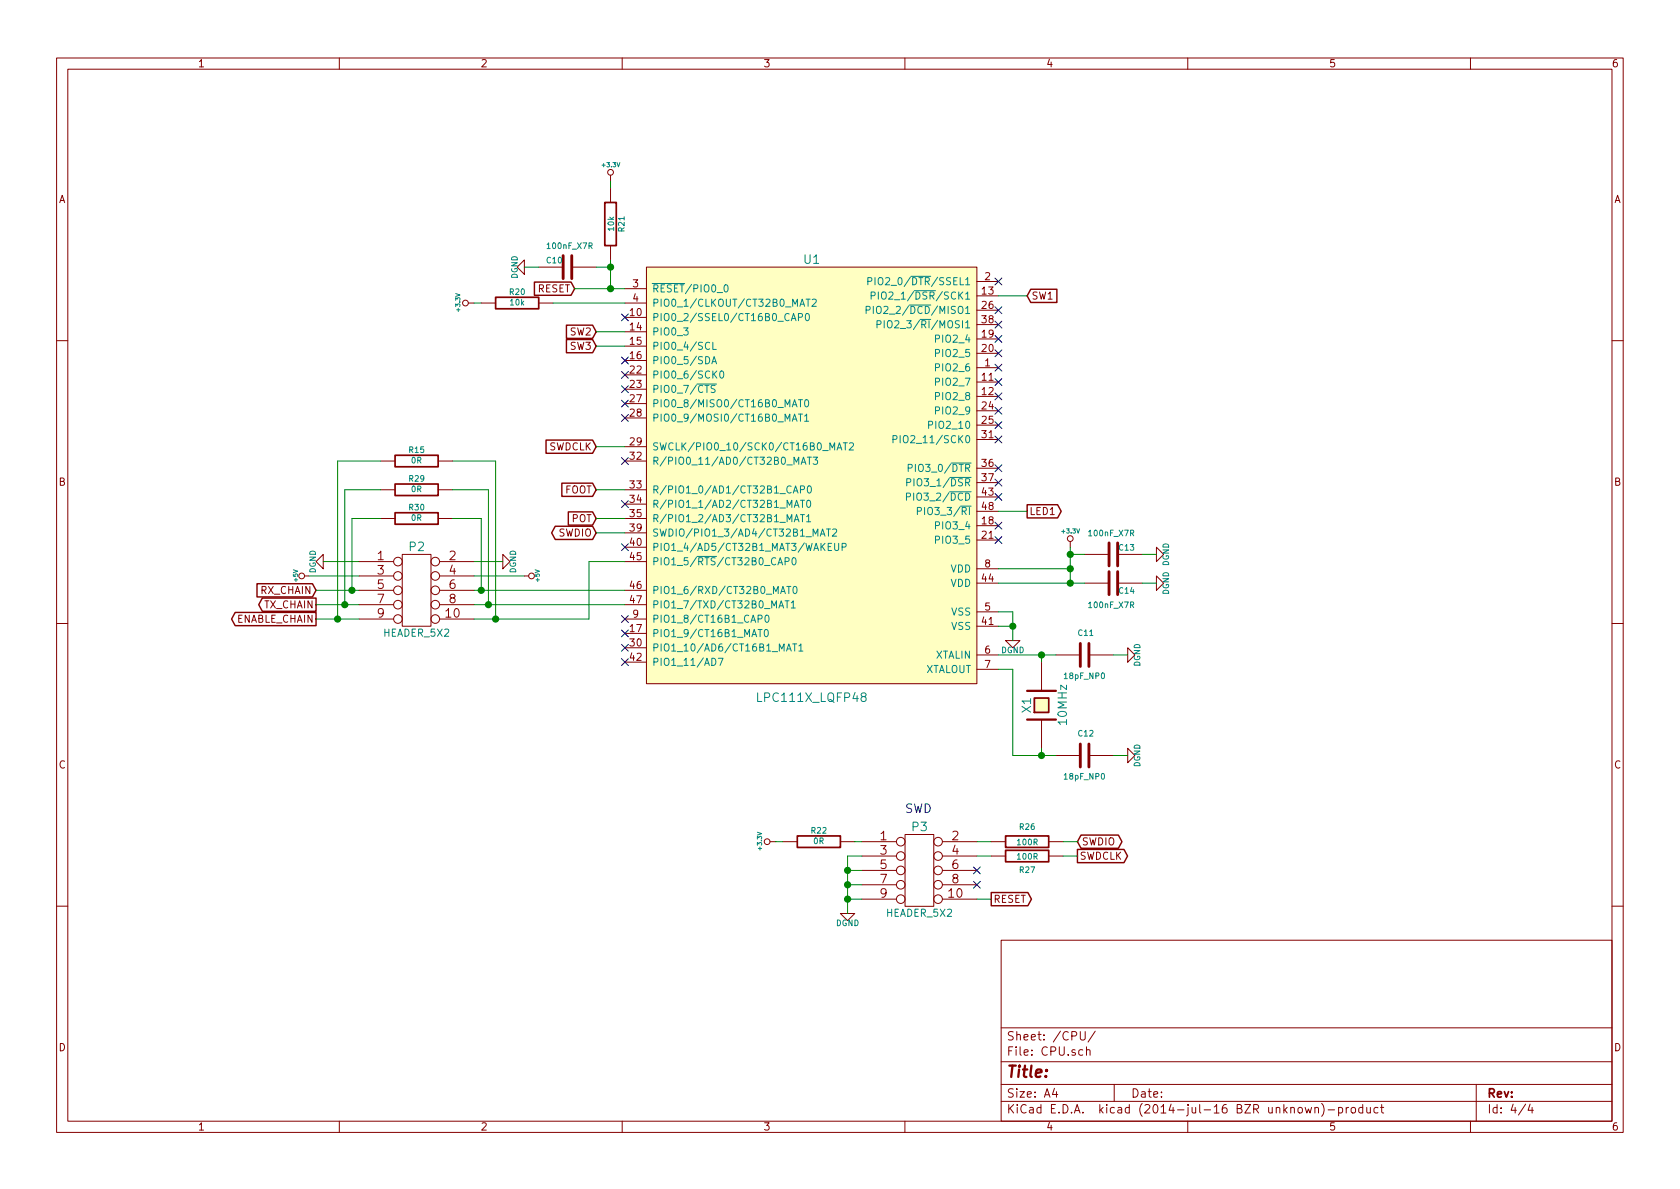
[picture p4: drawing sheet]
EESchema Schematic File Version 2
LIBS:power
LIBS:device
LIBS:transistors
LIBS:conn
LIBS:linear
LIBS:regul
LIBS:cmos4000
LIBS:adc-dac
LIBS:memory
LIBS:xilinx
LIBS:special
LIBS:microcontrollers
LIBS:dsp
LIBS:microchip
LIBS:analog_switches
LIBS:motorola
LIBS:texas
LIBS:intel
LIBS:audio
LIBS:interface
LIBS:digital-audio
LIBS:philips
LIBS:display
LIBS:cypress
LIBS:siliconi
LIBS:opto
LIBS:atmel
LIBS:contrib
LIBS:valves
LIBS:MOD_PEX_Prototype1
LIBS:MOD_PEX_Prototype1-cache
EELAYER 25 0
EELAYER END
$Descr A4 11693 8268
encoding utf-8
Sheet 4 4
Title ""
Date ""
Rev ""
Comp ""
Comment1 ""
Comment2 ""
Comment3 ""
Comment4 ""
$EndDescr
$Comp
L LPC111X_LQFP48 U1
U 1 1
P 5650 3300
F 0 "U1" H 5650 4800 60  0000 C CNN
F 1 "LPC111X_LQFP48" H 5650 1750 60  0000 C CNN
F 2 "MOD_Footprints_Lib:LQFP48" H 4950 3300 60  0001 C CNN
F 3 "~" H 4950 3300 60  0000 C CNN
	1    5650 3300
	1    0    0    -1  
$EndComp
$Comp
L C C14
U 1 1
P 7750 4050
F 0 "C14" V 7700 3900 40  0000 L CNN
F 1 "100nF_X7R" V 7600 3900 40  0000 L CNN
F 2 "MOD_Footprints_Lib:SM0603" H 7788 3900 30  0001 C CNN
F 3 "~" H 7750 4050 60  0000 C CNN
	1    7750 4050
	0    -1   -1   0   
$EndComp
$Comp
L DGND #PWR050
U 1 1
P 7050 4450
F 0 "#PWR050" H 7050 4450 40  0001 C CNN
F 1 "DGND" H 7050 4380 40  0000 C CNN
F 2 "" H 7050 4450 60  0000 C CNN
F 3 "" H 7050 4450 60  0000 C CNN
	1    7050 4450
	1    0    0    -1  
$EndComp
$Comp
L C C13
U 1 1
P 7750 3850
F 0 "C13" V 7800 3700 40  0000 L CNN
F 1 "100nF_X7R" V 7900 3700 40  0000 L CNN
F 2 "MOD_Footprints_Lib:SM0603" H 7788 3700 30  0001 C CNN
F 3 "~" H 7750 3850 60  0000 C CNN
	1    7750 3850
	0    -1   -1   0   
$EndComp
$Comp
L DGND #PWR051
U 1 1
P 8050 4050
F 0 "#PWR051" H 8050 4050 40  0001 C CNN
F 1 "DGND" H 8050 3980 40  0000 C CNN
F 2 "" H 8050 4050 60  0000 C CNN
F 3 "" H 8050 4050 60  0000 C CNN
	1    8050 4050
	0    -1   -1   0   
$EndComp
$Comp
L DGND #PWR052
U 1 1
P 8050 3850
F 0 "#PWR052" H 8050 3850 40  0001 C CNN
F 1 "DGND" H 8050 3780 40  0000 C CNN
F 2 "" H 8050 3850 60  0000 C CNN
F 3 "" H 8050 3850 60  0000 C CNN
	1    8050 3850
	0    -1   -1   0   
$EndComp
$Comp
L +3.3V #PWR053
U 1 1
P 7450 3800
F 0 "#PWR053" H 7450 3760 30  0001 C CNN
F 1 "+3.3V" H 7450 3910 30  0000 C CNN
F 2 "" H 7450 3800 60  0000 C CNN
F 3 "" H 7450 3800 60  0000 C CNN
	1    7450 3800
	1    0    0    -1  
$EndComp
$Comp
L CRYSTAL X1
U 1 1
P 7250 4900
F 0 "X1" H 7250 5000 60  0000 C CNN
F 1 "10MHz" H 7250 4750 60  0000 C CNN
F 2 "MOD_Footprints_Lib:HC_49US" H 7250 4900 60  0001 C CNN
F 3 "~" H 7250 4900 60  0000 C CNN
	1    7250 4900
	0    -1   -1   0   
$EndComp
$Comp
L C C11
U 1 1
P 7550 4550
F 0 "C11" V 7400 4500 40  0000 L CNN
F 1 "18pF_NP0" V 7700 4400 40  0000 L CNN
F 2 "MOD_Footprints_Lib:SM0603" H 7588 4400 30  0001 C CNN
F 3 "~" H 7550 4550 60  0000 C CNN
	1    7550 4550
	0    1    1    0   
$EndComp
$Comp
L DGND #PWR054
U 1 1
P 7850 5250
F 0 "#PWR054" H 7850 5250 40  0001 C CNN
F 1 "DGND" H 7850 5180 40  0000 C CNN
F 2 "" H 7850 5250 60  0000 C CNN
F 3 "" H 7850 5250 60  0000 C CNN
	1    7850 5250
	0    -1   -1   0   
$EndComp
$Comp
L DGND #PWR055
U 1 1
P 7850 4550
F 0 "#PWR055" H 7850 4550 40  0001 C CNN
F 1 "DGND" H 7850 4480 40  0000 C CNN
F 2 "" H 7850 4550 60  0000 C CNN
F 3 "" H 7850 4550 60  0000 C CNN
	1    7850 4550
	0    -1   -1   0   
$EndComp
$Comp
L C C12
U 1 1
P 7550 5250
F 0 "C12" V 7400 5200 40  0000 L CNN
F 1 "18pF_NP0" V 7700 5100 40  0000 L CNN
F 2 "MOD_Footprints_Lib:SM0603" H 7588 5100 30  0001 C CNN
F 3 "~" H 7550 5250 60  0000 C CNN
	1    7550 5250
	0    1    1    0   
$EndComp
$Comp
L R R21
U 1 1
P 4250 1550
F 0 "R21" V 4330 1550 40  0000 C CNN
F 1 "10k" V 4257 1551 40  0000 C CNN
F 2 "MOD_Footprints_Lib:SM0603" V 4180 1550 30  0001 C CNN
F 3 "~" H 4250 1550 30  0000 C CNN
	1    4250 1550
	1    0    0    -1  
$EndComp
$Comp
L C C10
U 1 1
P 3950 1850
F 0 "C10" V 4000 1700 40  0000 L CNN
F 1 "100nF_X7R" V 4100 1700 40  0000 L CNN
F 2 "MOD_Footprints_Lib:SM0603" H 3988 1700 30  0001 C CNN
F 3 "~" H 3950 1850 60  0000 C CNN
	1    3950 1850
	0    1    -1   0   
$EndComp
$Comp
L DGND #PWR056
U 1 1
P 3650 1850
F 0 "#PWR056" H 3650 1850 40  0001 C CNN
F 1 "DGND" H 3650 1780 40  0000 C CNN
F 2 "" H 3650 1850 60  0000 C CNN
F 3 "" H 3650 1850 60  0000 C CNN
	1    3650 1850
	0    1    -1   0   
$EndComp
$Comp
L +3.3V #PWR057
U 1 1
P 4250 1250
F 0 "#PWR057" H 4250 1210 30  0001 C CNN
F 1 "+3.3V" H 4250 1360 30  0000 C CNN
F 2 "" H 4250 1250 60  0000 C CNN
F 3 "" H 4250 1250 60  0000 C CNN
	1    4250 1250
	1    0    0    -1  
$EndComp
$Comp
L CONN_5X2 P3
U 1 1
P 6400 6050
F 0 "P3" H 6400 6350 60  0000 C CNN
F 1 "HEADER_5X2" H 6400 5750 50  0000 C CNN
F 2 "MOD_Footprints_Lib:PIN_ARRAY_5x2" H 6400 6050 60  0001 C CNN
F 3 "" H 6400 6050 60  0000 C CNN
	1    6400 6050
	1    0    0    -1  
$EndComp
Text GLabel 7500 5850 2    50   BiDi ~ 0
SWDIO
Text GLabel 7500 5950 2    50   Output ~ 0
SWDCLK
Text GLabel 4150 3700 0    50   BiDi ~ 0
SWDIO
Text GLabel 4150 3100 0    50   Input ~ 0
SWDCLK
$Comp
L DGND #PWR058
U 1 1
P 5900 6350
F 0 "#PWR058" H 5900 6350 40  0001 C CNN
F 1 "DGND" H 5900 6280 40  0000 C CNN
F 2 "" H 5900 6350 60  0000 C CNN
F 3 "" H 5900 6350 60  0000 C CNN
	1    5900 6350
	1    0    0    -1  
$EndComp
Text GLabel 4000 2000 0    50   Input ~ 0
RESET
Text GLabel 6900 6250 2    50   Output ~ 0
RESET
NoConn ~ 6800 6050
NoConn ~ 6800 6150
Text GLabel 7150 3550 2    50   Output ~ 0
LED1
NoConn ~ 6950 3650
NoConn ~ 6950 3750
Text GLabel 2200 4100 0    50   Input ~ 0
RX_CHAIN
Text GLabel 2200 4200 0    50   Output ~ 0
TX_CHAIN
$Comp
L +5V #PWR059
U 1 1
P 2150 4000
F 0 "#PWR059" H 2150 4090 20  0001 C CNN
F 1 "+5V" H 2150 4090 30  0000 C CNN
F 2 "" H 2150 4000 60  0000 C CNN
F 3 "" H 2150 4000 60  0000 C CNN
	1    2150 4000
	0    -1   -1   0   
$EndComp
$Comp
L DGND #PWR060
U 1 1
P 2250 3900
F 0 "#PWR060" H 2250 3900 40  0001 C CNN
F 1 "DGND" H 2250 3825 40  0000 C CNN
F 2 "" H 2250 3900 60  0000 C CNN
F 3 "" H 2250 3900 60  0000 C CNN
	1    2250 3900
	0    1    -1   0   
$EndComp
$Comp
L R R20
U 1 1
P 3600 2100
F 0 "R20" V 3680 2100 40  0000 C CNN
F 1 "10k" V 3607 2101 40  0000 C CNN
F 2 "MOD_Footprints_Lib:SM0603" V 3530 2100 30  0001 C CNN
F 3 "~" H 3600 2100 30  0000 C CNN
	1    3600 2100
	0    -1   -1   0   
$EndComp
$Comp
L +3.3V #PWR061
U 1 1
P 3300 2100
F 0 "#PWR061" H 3300 2060 30  0001 C CNN
F 1 "+3.3V" H 3300 2210 30  0000 C CNN
F 2 "" H 3300 2100 60  0000 C CNN
F 3 "" H 3300 2100 60  0000 C CNN
	1    3300 2100
	0    -1   -1   0   
$EndComp
Wire Wire Line
	6950 4250 7050 4250
Wire Wire Line
	7050 4250 7050 4450
Wire Wire Line
	6950 4350 7050 4350
Connection ~ 7050 4350
Wire Wire Line
	7950 4050 8050 4050
Wire Wire Line
	7950 3850 8050 3850
Wire Wire Line
	7450 3850 7550 3850
Wire Wire Line
	7450 3950 6950 3950
Connection ~ 7450 3950
Wire Wire Line
	6950 4050 7550 4050
Connection ~ 7450 4050
Connection ~ 7450 3850
Wire Wire Line
	7450 3800 7450 4050
Wire Wire Line
	6950 4550 7350 4550
Wire Wire Line
	7250 4550 7250 4600
Wire Wire Line
	6950 4650 7050 4650
Wire Wire Line
	7050 4650 7050 5250
Wire Wire Line
	7050 5250 7350 5250
Wire Wire Line
	7250 5250 7250 5200
Wire Wire Line
	7750 5250 7850 5250
Wire Wire Line
	7750 4550 7850 4550
Connection ~ 7250 4550
Connection ~ 7250 5250
Wire Wire Line
	4250 1800 4250 2000
Wire Wire Line
	3750 1850 3650 1850
Connection ~ 4250 1850
Wire Wire Line
	4250 1250 4250 1300
Wire Wire Line
	4150 3100 4350 3100
Wire Wire Line
	6800 5850 6900 5850
Wire Wire Line
	6900 5950 6800 5950
Wire Wire Line
	5900 5950 5900 6350
Connection ~ 5900 6150
Connection ~ 5900 6050
Connection ~ 5900 6250
Wire Wire Line
	4150 1850 4250 1850
Wire Wire Line
	4000 2000 4350 2000
Connection ~ 4250 2000
Wire Wire Line
	6800 6250 6900 6250
Wire Wire Line
	3300 4100 4350 4100
Wire Wire Line
	3300 4200 4350 4200
Wire Wire Line
	4100 3900 4350 3900
Wire Wire Line
	2200 4200 2500 4200
Wire Wire Line
	2200 4100 2500 4100
Wire Wire Line
	2150 4000 2500 4000
Wire Wire Line
	2250 3900 2500 3900
Wire Wire Line
	3300 2100 3350 2100
Wire Wire Line
	3850 2100 4350 2100
Wire Wire Line
	5900 6250 6000 6250
Wire Wire Line
	6000 6150 5900 6150
Wire Wire Line
	5900 6050 6000 6050
Wire Wire Line
	6000 5950 5900 5950
NoConn ~ 6950 3450
$Comp
L R R27
U 1 1
P 7150 5950
F 0 "R27" V 7250 5950 40  0000 C CNN
F 1 "100R" V 7157 5951 40  0000 C CNN
F 2 "MOD_Footprints_Lib:SM0603" V 7080 5950 30  0001 C CNN
F 3 "~" H 7150 5950 30  0000 C CNN
	1    7150 5950
	0    1    1    0   
$EndComp
$Comp
L R R26
U 1 1
P 7150 5850
F 0 "R26" V 7050 5850 40  0000 C CNN
F 1 "100R" V 7157 5851 40  0000 C CNN
F 2 "MOD_Footprints_Lib:SM0603" V 7080 5850 30  0001 C CNN
F 3 "~" H 7150 5850 30  0000 C CNN
	1    7150 5850
	0    1    1    0   
$EndComp
Wire Wire Line
	7400 5850 7500 5850
Wire Wire Line
	7500 5950 7400 5950
$Comp
L R R22
U 1 1
P 5700 5850
F 0 "R22" V 5780 5850 40  0000 C CNN
F 1 "0R" V 5707 5851 40  0000 C CNN
F 2 "MOD_Footprints_Lib:SM0603" V 5630 5850 30  0001 C CNN
F 3 "~" H 5700 5850 30  0000 C CNN
	1    5700 5850
	0    -1   -1   0   
$EndComp
Wire Wire Line
	6000 5850 5950 5850
$Comp
L +3.3V #PWR062
U 1 1
P 5400 5850
F 0 "#PWR062" H 5400 5810 30  0001 C CNN
F 1 "+3.3V" H 5400 5960 30  0000 C CNN
F 2 "" H 5400 5850 60  0000 C CNN
F 3 "" H 5400 5850 60  0000 C CNN
	1    5400 5850
	0    -1   -1   0   
$EndComp
Wire Wire Line
	5400 5850 5450 5850
NoConn ~ 6950 1950
NoConn ~ 6950 2150
NoConn ~ 6950 2250
NoConn ~ 6950 2350
NoConn ~ 6950 2450
NoConn ~ 6950 2550
NoConn ~ 6950 2650
NoConn ~ 6950 2750
NoConn ~ 6950 2850
NoConn ~ 6950 2950
NoConn ~ 6950 3050
NoConn ~ 6950 3250
NoConn ~ 6950 3350
NoConn ~ 4350 2200
NoConn ~ 4350 2600
NoConn ~ 4350 2800
NoConn ~ 4350 2900
NoConn ~ 4350 3500
NoConn ~ 4350 3200
Wire Wire Line
	4150 3700 4350 3700
NoConn ~ 4350 4300
NoConn ~ 4350 4400
NoConn ~ 4350 4500
NoConn ~ 4350 4600
Text GLabel 2200 4300 0    50   Output ~ 0
ENABLE_CHAIN
Wire Wire Line
	2200 4300 2500 4300
Text GLabel 7150 2050 2    50   Input ~ 0
SW1
Text GLabel 4150 2300 0    50   Input ~ 0
SW2
Text GLabel 4150 2400 0    50   Input ~ 0
SW3
Wire Wire Line
	4350 2400 4150 2400
Wire Wire Line
	4150 2300 4350 2300
Text GLabel 4150 3400 0    50   Input ~ 0
FOOT
Wire Wire Line
	4150 3400 4350 3400
Text GLabel 4150 3600 0    50   Input ~ 0
POT
Wire Wire Line
	4150 3600 4350 3600
Text Notes 6300 5650 0    60   ~ 0
SWD
NoConn ~ 4350 3800
Wire Wire Line
	6950 3550 7150 3550
NoConn ~ 4350 2700
Wire Wire Line
	6950 2050 7150 2050
NoConn ~ 4350 2500
$Comp
L CONN_5X2 P2
U 1 1
P 2900 4100
F 0 "P2" H 2900 4400 60  0000 C CNN
F 1 "HEADER_5X2" H 2900 3800 50  0000 C CNN
F 2 "MOD_Footprints_Lib:PIN_ARRAY_5x2" H 2900 4100 60  0001 C CNN
F 3 "" H 2900 4100 60  0000 C CNN
	1    2900 4100
	1    0    0    -1  
$EndComp
$Comp
L DGND #PWR063
U 1 1
P 3500 3900
F 0 "#PWR063" H 3500 3900 40  0001 C CNN
F 1 "DGND" H 3500 3825 40  0000 C CNN
F 2 "" H 3500 3900 60  0000 C CNN
F 3 "" H 3500 3900 60  0000 C CNN
	1    3500 3900
	0    -1   -1   0   
$EndComp
$Comp
L +5V #PWR064
U 1 1
P 3650 4000
F 0 "#PWR064" H 3650 4090 20  0001 C CNN
F 1 "+5V" H 3650 4090 30  0000 C CNN
F 2 "" H 3650 4000 60  0000 C CNN
F 3 "" H 3650 4000 60  0000 C CNN
	1    3650 4000
	0    1    -1   0   
$EndComp
Wire Wire Line
	3300 3900 3500 3900
Wire Wire Line
	3650 4000 3300 4000
Wire Wire Line
	3300 4300 4100 4300
$Comp
L R R30
U 1 1
P 2900 3600
F 0 "R30" V 2980 3600 40  0000 C CNN
F 1 "0R" V 2907 3601 40  0000 C CNN
F 2 "MOD_Footprints_Lib:SM0603" V 2830 3600 30  0001 C CNN
F 3 "~" H 2900 3600 30  0000 C CNN
	1    2900 3600
	0    -1   -1   0   
$EndComp
$Comp
L R R29
U 1 1
P 2900 3400
F 0 "R29" V 2980 3400 40  0000 C CNN
F 1 "0R" V 2907 3401 40  0000 C CNN
F 2 "MOD_Footprints_Lib:SM0603" V 2830 3400 30  0001 C CNN
F 3 "~" H 2900 3400 30  0000 C CNN
	1    2900 3400
	0    -1   -1   0   
$EndComp
Wire Wire Line
	3150 3600 3350 3600
Wire Wire Line
	3350 3600 3350 4100
Connection ~ 3350 4100
Wire Wire Line
	3400 4200 3400 3400
Wire Wire Line
	3400 3400 3150 3400
Connection ~ 3400 4200
Wire Wire Line
	2650 3600 2450 3600
Wire Wire Line
	2450 3600 2450 4100
Connection ~ 2450 4100
Wire Wire Line
	2650 3400 2400 3400
Wire Wire Line
	2400 3400 2400 4200
Connection ~ 2400 4200
Wire Wire Line
	4100 4300 4100 3900
$Comp
L R R15
U 1 1
P 2900 3200
F 0 "R15" V 2980 3200 40  0000 C CNN
F 1 "0R" V 2907 3201 40  0000 C CNN
F 2 "MOD_Footprints_Lib:SM0603" V 2830 3200 30  0001 C CNN
F 3 "~" H 2900 3200 30  0000 C CNN
	1    2900 3200
	0    -1   -1   0   
$EndComp
Wire Wire Line
	3150 3200 3450 3200
Wire Wire Line
	3450 3200 3450 4300
Connection ~ 3450 4300
Wire Wire Line
	2650 3200 2350 3200
Wire Wire Line
	2350 3200 2350 4300
Connection ~ 2350 4300
$EndSCHEMATC
